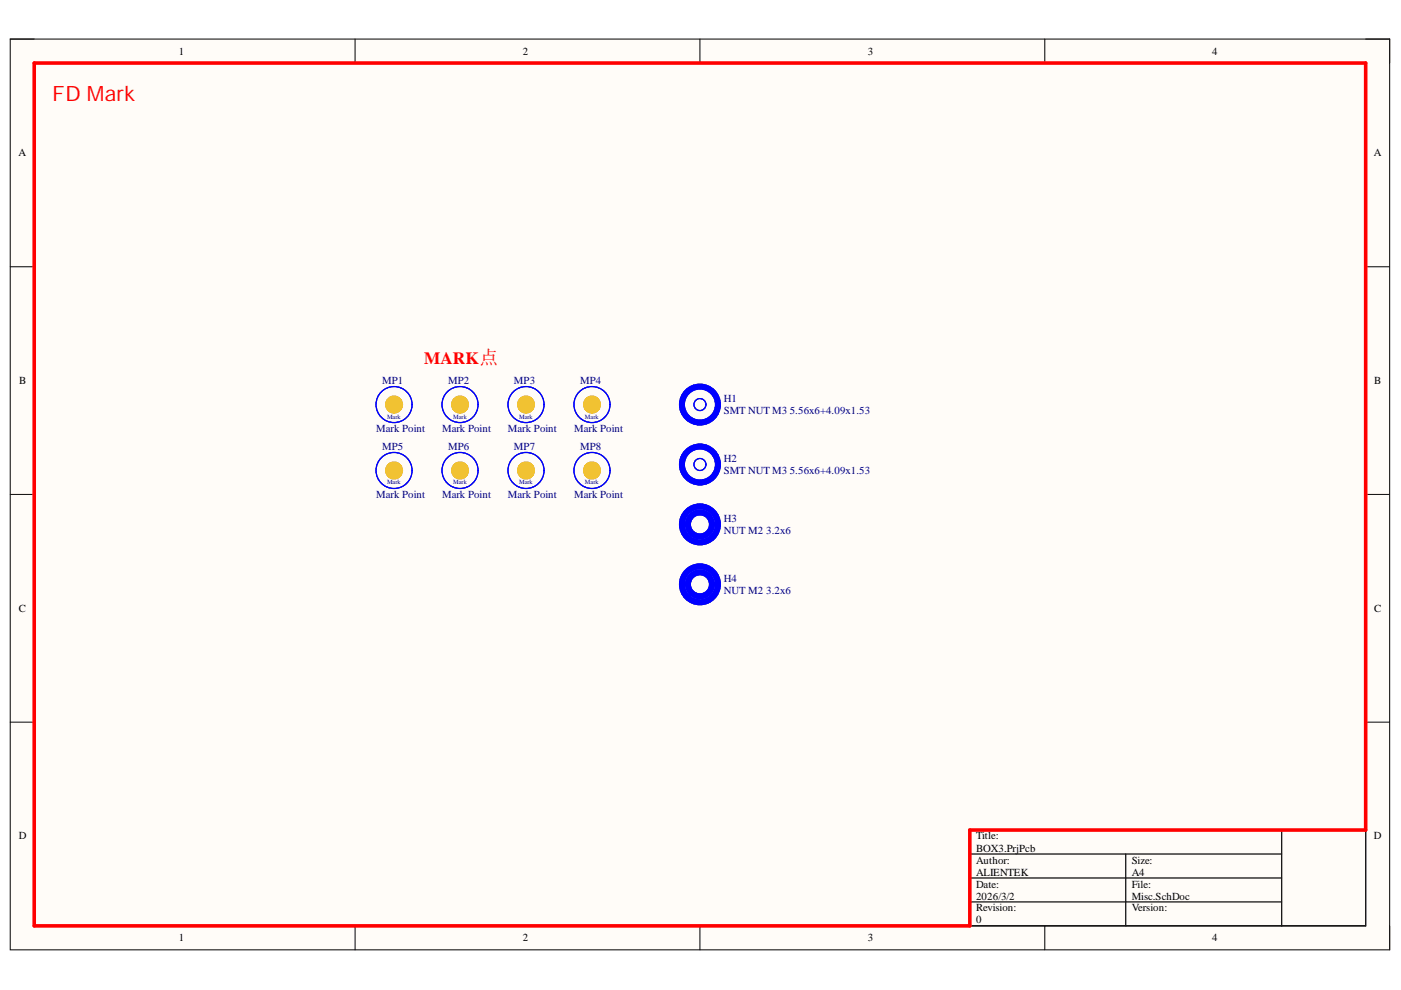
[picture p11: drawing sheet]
<svg xmlns="http://www.w3.org/2000/svg" width="297mm" height="210mm" viewBox="0 0 297 210" stroke-linecap="round" stroke-linejoin="round" font-family="sans-serif">
<path d="M2.2 8.3h292.4v193.1h-292.4z" fill-rule="evenodd" fill="#fffcf8"/>
<path d="M2.2 8.3h292.4v193.1h-292.4z" fill="none" stroke="#000" stroke-width=".21"/>
<path d="M7.3 13.4h282.3v182.9h-282.3z" fill-rule="evenodd" fill="#fffcf8"/>
<g fill="none" stroke="#000" stroke-width=".21">
<path d="M2.2 8.3h5.1M7.3 13.4h282.3v182.9h-282.3zM75.3 8.3v5.1M148.4 8.3v5.1M221.5 8.3v5.1M289.6 8.3h5v5.1M2.2 56.6h5.1M289.6 56.6h5M2.2 104.8h5.1M289.6 104.8h5M2.2 153.1h5.1M289.6 153.1h5"/>
<path d="M75.3 196.3v5.1M148.4 196.3v5.1M221.5 196.3v5.1M294.6 196.3v5.1"/>
</g>
<g fill="none" stroke="#000" stroke-width=".25">
<path d="M83.5 85.5v.3M83.5 99.5v.3M97.5 85.5v.3M97.5 99.5v.3M111.5 85.5v.3M111.5 99.5v.3M125.5 85.5v.3M125.5 99.5v.3M205.6 176h84v20.3h-84zM271.7 176v20.3M205.6 181.1h66.1M205.6 186.2h66.1"/>
<path d="M205.6 191.2h66.1M238.7 181.1v15.2"/>
</g>
<path d="M7.3 13.4h282.3v162.6h-84v20.3h-198.3z" fill="none" stroke="#f00" stroke-width=".76"/>
<g fill="none" stroke="#00f" stroke-width="1.3">
<circle cx="148.4" cy="98.5" r="3.8"/>
<circle cx="148.4" cy="85.8" r="3.8"/>
<circle cx="148.4" cy="111.2" r="3.8"/>
<circle cx="148.4" cy="111.2" r="2.54"/>
<circle cx="148.4" cy="123.9" r="3.8"/>
<circle cx="148.4" cy="123.9" r="2.54"/>
</g>
<g fill="none" stroke="#00f" stroke-width=".25">
<circle cx="83.5" cy="85.8" r="3.8"/>
<circle cx="83.5" cy="99.8" r="3.8"/>
<circle cx="83.6" cy="99.8" r="3.8"/>
<circle cx="83.6" cy="85.8" r="3.8"/>
<circle cx="97.5" cy="85.8" r="3.8"/>
<circle cx="97.5" cy="99.8" r="3.8"/>
<circle cx="111.5" cy="85.8" r="3.8"/>
<circle cx="111.5" cy="99.8" r="3.8"/>
<circle cx="125.5" cy="85.8" r="3.8"/>
<circle cx="125.5" cy="99.8" r="3.8"/>
<circle cx="148.4" cy="85.8" r="1.27"/>
<circle cx="148.4" cy="98.5" r="1.27"/>
</g>
<g fill="none" stroke="#f1c232" stroke-width="1.3">
<circle cx="83.5" cy="85.8" r="1.27"/>
<circle cx="83.5" cy="99.8" r="1.27"/>
<circle cx="83.5" cy="85.8" r=".76"/>
<circle cx="83.5" cy="99.8" r=".76"/>
<circle cx="83.6" cy="99.8" r=".76"/>
<circle cx="83.6" cy="85.8" r=".76"/>
<circle cx="83.6" cy="99.8" r="1.27"/>
<circle cx="83.6" cy="85.8" r="1.27"/>
<circle cx="97.5" cy="85.8" r="1.27"/>
<circle cx="97.5" cy="99.8" r="1.27"/>
<circle cx="97.5" cy="85.8" r=".76"/>
<circle cx="97.5" cy="99.8" r=".76"/>
<circle cx="111.5" cy="85.8" r="1.27"/>
<circle cx="111.5" cy="99.8" r="1.27"/>
<circle cx="111.5" cy="99.8" r=".76"/>
<circle cx="111.5" cy="85.8" r=".76"/>
<circle cx="125.5" cy="99.8" r="1.27"/>
<circle cx="125.5" cy="99.8" r=".76"/>
<circle cx="125.5" cy="85.8" r="1.27"/>
<circle cx="125.5" cy="85.8" r=".76"/>
</g>
<text font-size="4.5" fill="#f00" x="11.1" y="21.3">FD Mark</text>
<text font-size="3.6" fill="#f00" x="89.9" y="77.2">MARK点</text>
<g font-size="2.3">
<text x="37.9" y="11.6">1</text>
<text x="110.8" y="11.6">2</text>
<text x="184" y="11.6">3</text>
<text x="257" y="11.6">4</text>
<text x="3.9" y="33.1">A</text>
<text x="291.3" y="33.1">A</text>
<text x="4.1" y="81.4">B</text>
<text x="291.4" y="81.4">B</text>
<text x="4" y="129.7">C</text>
<text x="291.4" y="129.7">C</text>
<text x="4" y="178">D</text>
<text x="206.9" y="178">Title:</text>
<text x="291.3" y="178">D</text>
<text x="206.9" y="183.1">Author:</text>
<text x="206.9" y="180.6">BOX3.PrjPcb</text>
<text x="206.9" y="185.6">ALIENTEK</text>
<text x="239.9" y="183.1">Size:</text>
<text x="239.9" y="185.6">A4</text>
<text x="206.9" y="188.2">Date:</text>
<text x="206.9" y="190.7">2026/3/2</text>
<text x="239.9" y="188.2">File:</text>
<text x="239.9" y="190.7">Misc.SchDoc</text>
<text x="206.9" y="193.3">Revision:</text>
<text x="206.9" y="195.8">0</text>
<text x="239.9" y="193.3">Version:</text>
<text x="37.9" y="199.6">1</text>
<text x="110.8" y="199.6">2</text>
<text x="184" y="199.6">3</text>
<text x="257" y="199.6">4</text>
</g>
<g font-size="2.3" fill="#000080">
<text x="81.1" y="81.4">MP1</text>
<text x="95" y="81.4">MP2</text>
<text x="109" y="81.4">MP3</text>
<text x="123" y="81.4">MP4</text>
<text x="153.5" y="85.2">H1</text>
<text x="153.5" y="87.8">SMT NUT M3</text>
<text x="167.4" y="87.8">5.56x6+4.09x1.53</text>
<text x="79.8" y="91.6">Mark Point</text>
<text x="81.1" y="95.4">MP5</text>
<text x="93.7" y="91.6">Mark Point</text>
<text x="95" y="95.4">MP6</text>
<text x="107.7" y="91.6">Mark Point</text>
<text x="109" y="95.4">MP7</text>
<text x="121.7" y="91.6">Mark Point</text>
<text x="123" y="95.4">MP8</text>
<text x="153.5" y="98">H2</text>
<text x="153.5" y="100.5">SMT NUT M3</text>
<text x="167.4" y="100.5">5.56x6+4.09x1.53</text>
<text x="79.8" y="105.6">Mark Point</text>
<text x="93.7" y="105.6">Mark Point</text>
<text x="107.7" y="105.6">Mark Point</text>
<text x="121.7" y="105.6">Mark Point</text>
<text x="153.5" y="110.7">H3</text>
<text x="153.5" y="113.2">NUT M2</text>
<text x="162.5" y="113.2">3.2x6</text>
<text x="153.5" y="123.3">H4</text>
<text x="153.5" y="125.9">NUT M2</text>
<text x="162.5" y="125.9">3.2x6</text>
</g>
<g font-size="1.4" fill="#000080">
<text x="82.1" y="88.8">Mark</text>
<text x="96.1" y="88.8">Mark</text>
<text x="110.1" y="88.8">Mark</text>
<text x="124" y="88.8">Mark</text>
<text x="82.1" y="102.7">Mark</text>
<text x="96.1" y="102.7">Mark</text>
<text x="110.1" y="102.7">Mark</text>
<text x="124" y="102.7">Mark</text>
</g>
</svg>
